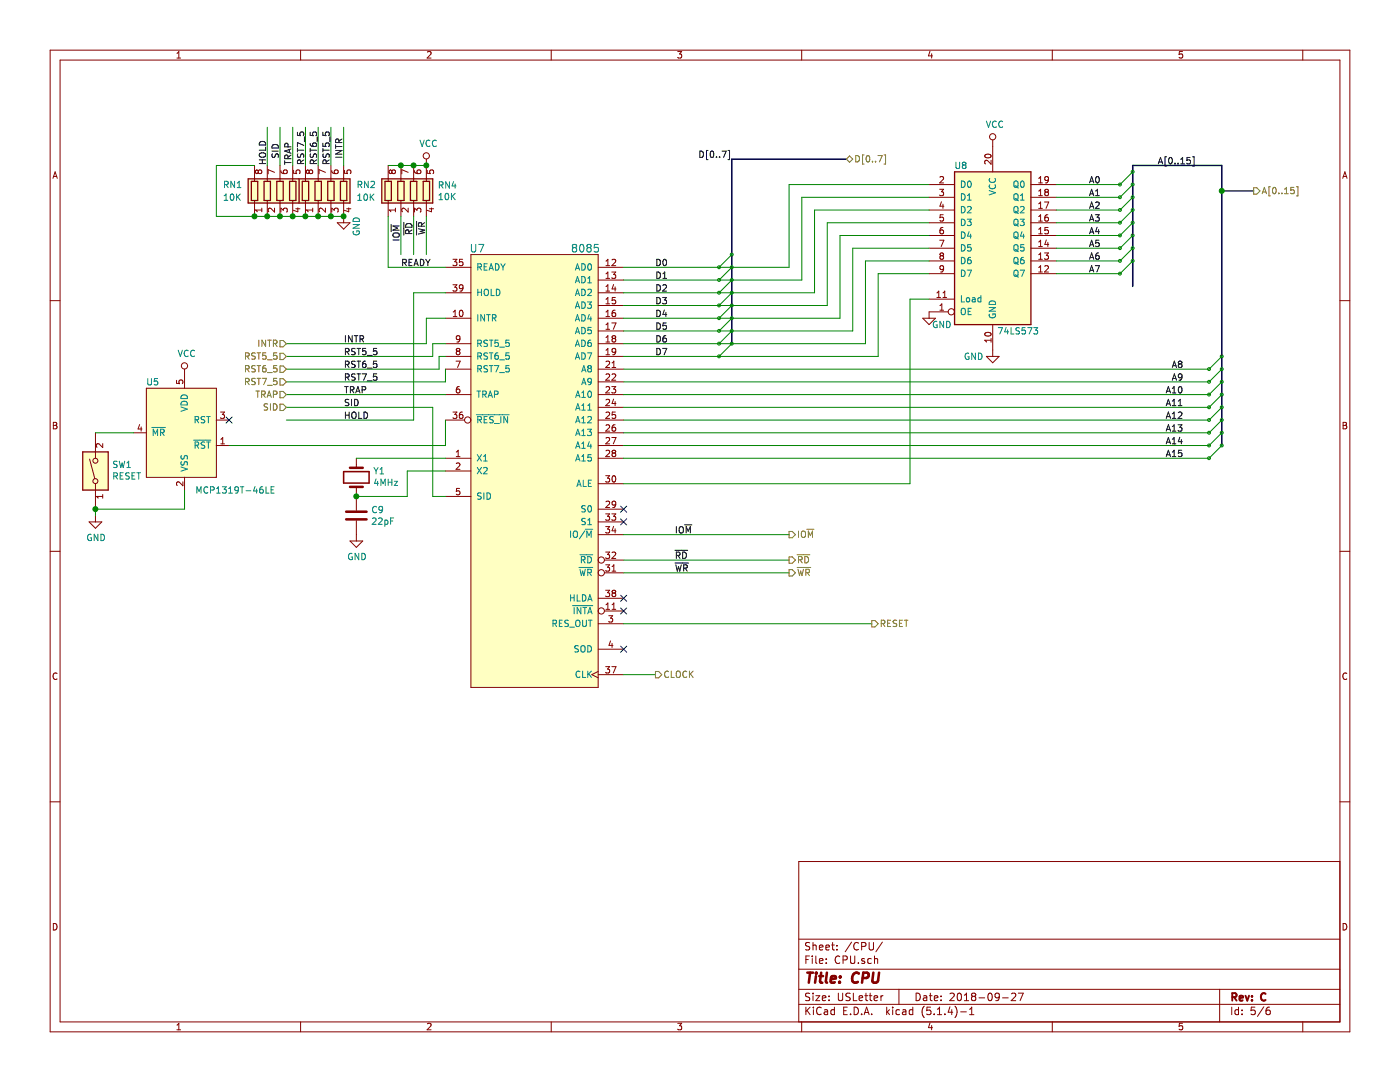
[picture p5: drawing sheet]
EESchema Schematic File Version 4
EELAYER 30 0
EELAYER END
$Descr USLetter 11000 8500
encoding utf-8
Sheet 5 6
Title "CPU"
Date "2018-09-27"
Rev "C"
Comp ""
Comment1 ""
Comment2 ""
Comment3 ""
Comment4 ""
$EndDescr
NoConn ~ 4900 4000
NoConn ~ 4900 4100
NoConn ~ 4900 5100
NoConn ~ 4900 4800
NoConn ~ 4900 4700
$Comp
L Switch:SW_DIP_x01 SW1
U 1 1
P 750 3700
F 0 "SW1" V 796 3570 50  0000 R CNN
F 1 "RESET" V 705 3570 50  0000 R CNN
F 2 "8085:Switch_Tactile_SMD_6x6mm_PTS645" H 750 3700 50  0001 C CNN
F 3 "" H 750 3700 50  0001 C CNN
	1    750  3700
	0    -1   -1   0   
$EndComp
$Comp
L power:GND #PWR017
U 1 1
P 750 4050
F 0 "#PWR017" H 750 3800 50  0001 C CNN
F 1 "GND" H 755 3877 50  0000 C CNN
F 2 "" H 750 4050 50  0001 C CNN
F 3 "" H 750 4050 50  0001 C CNN
	1    750  4050
	1    0    0    -1  
$EndComp
Wire Wire Line
	750  4050 750  4000
Connection ~ 750  4000
Wire Wire Line
	6300 2200 6300 1550
Wire Wire Line
	6300 1550 7300 1550
Wire Wire Line
	6400 2300 6400 1650
Wire Wire Line
	6400 1650 7300 1650
Wire Wire Line
	6500 2400 6500 1750
Wire Wire Line
	6500 1750 7300 1750
Wire Wire Line
	6600 2500 6600 1850
Wire Wire Line
	6600 1850 7300 1850
Wire Wire Line
	6700 2600 6700 1950
Wire Wire Line
	6700 1950 7300 1950
Wire Wire Line
	6800 2700 6800 2050
Wire Wire Line
	6800 2050 7300 2050
Wire Wire Line
	6900 2800 6900 2150
Wire Wire Line
	6900 2150 7300 2150
$Comp
L power:GND #PWR021
U 1 1
P 7300 2450
F 0 "#PWR021" H 7300 2200 50  0001 C CNN
F 1 "GND" H 7400 2350 50  0000 C CNN
F 2 "" H 7300 2450 50  0001 C CNN
F 3 "" H 7300 2450 50  0001 C CNN
	1    7300 2450
	1    0    0    -1  
$EndComp
Entry Wire Line
	8900 1350 8800 1450
Entry Wire Line
	8900 1450 8800 1550
Entry Wire Line
	8900 1550 8800 1650
Entry Wire Line
	8900 1650 8800 1750
Entry Wire Line
	8800 2150 8900 2050
Entry Wire Line
	8900 1750 8800 1850
Entry Wire Line
	8800 1950 8900 1850
Entry Wire Line
	8800 2050 8900 1950
Wire Wire Line
	8300 1450 8800 1450
Wire Wire Line
	8800 1550 8300 1550
Wire Wire Line
	8300 1650 8800 1650
Wire Wire Line
	8300 1750 8800 1750
Wire Wire Line
	8300 1850 8800 1850
Wire Wire Line
	8300 1950 8800 1950
Wire Wire Line
	8300 2050 8800 2050
Wire Wire Line
	8300 2150 8800 2150
Text Label 8650 1450 2    50   ~ 0
A0
Text Label 8650 1550 2    50   ~ 0
A1
Text Label 8650 1650 2    50   ~ 0
A2
Text Label 8650 1750 2    50   ~ 0
A3
Text Label 8650 1850 2    50   ~ 0
A4
Text Label 8650 1950 2    50   ~ 0
A5
Text Label 8650 2050 2    50   ~ 0
A6
Text Label 8650 2150 2    50   ~ 0
A7
Text Label 9400 1300 2    50   ~ 0
A[0..15]
Entry Wire Line
	9500 2900 9600 2800
Entry Wire Line
	9500 3000 9600 2900
Entry Wire Line
	9500 3100 9600 3000
Entry Wire Line
	9500 3200 9600 3100
Entry Wire Line
	9500 3300 9600 3200
Entry Wire Line
	9500 3400 9600 3300
Entry Wire Line
	9500 3500 9600 3400
Entry Wire Line
	9500 3600 9600 3500
Wire Bus Line
	8900 1300 9600 1300
Text Label 9300 2900 2    50   ~ 0
A8
Text Label 9300 3000 2    50   ~ 0
A9
Text Label 9300 3100 2    50   ~ 0
A10
Text Label 9300 3200 2    50   ~ 0
A11
Text Label 9300 3300 2    50   ~ 0
A12
Text Label 9300 3400 2    50   ~ 0
A13
Text Label 9300 3500 2    50   ~ 0
A14
Text Label 9300 3600 2    50   ~ 0
A15
Wire Wire Line
	7300 1450 6200 1450
Wire Wire Line
	6200 1450 6200 2100
Entry Wire Line
	5650 2800 5750 2700
Entry Wire Line
	5650 2700 5750 2600
Entry Wire Line
	5650 2600 5750 2500
Entry Wire Line
	5650 2500 5750 2400
Entry Wire Line
	5650 2400 5750 2300
Entry Wire Line
	5650 2300 5750 2200
Entry Wire Line
	5650 2200 5750 2100
Entry Wire Line
	5650 2100 5750 2000
Wire Bus Line
	5750 1250 6650 1250
Text Label 5750 1250 2    50   ~ 0
D[0..7]
Text Label 5250 2100 2    50   ~ 0
D0
Text Label 5250 2200 2    50   ~ 0
D1
Text Label 5250 2300 2    50   ~ 0
D2
Text Label 5250 2400 2    50   ~ 0
D3
Text Label 5250 2500 2    50   ~ 0
D4
Text Label 5250 2600 2    50   ~ 0
D5
Text Label 5250 2700 2    50   ~ 0
D6
Text Label 5250 2800 2    50   ~ 0
D7
Wire Bus Line
	9600 1500 9850 1500
Text HLabel 9850 1500 2    50   Output ~ 0
A[0..15]
Text HLabel 6650 1250 2    50   BiDi ~ 0
D[0..7]
Wire Wire Line
	4900 2900 9500 2900
Wire Wire Line
	4900 3100 9500 3100
Wire Wire Line
	4900 3200 9500 3200
Wire Wire Line
	4900 3300 9500 3300
Wire Wire Line
	4900 3000 9500 3000
Wire Wire Line
	4900 3800 7150 3800
Text HLabel 6200 4400 2    50   Output ~ 0
~RD
Text HLabel 6200 4500 2    50   Output ~ 0
~WR
$Comp
L 8085:8085 U7
U 1 1
P 4200 3700
F 0 "U7" H 3750 5450 60  0000 C CNN
F 1 "8085" H 4600 5450 60  0000 C CNN
F 2 "Package_DIP:DIP-40_W15.24mm_Socket" H 4200 5532 60  0001 C CNN
F 3 "" H 4200 3750 60  0000 C CNN
	1    4200 3700
	1    0    0    -1  
$EndComp
$Comp
L Device:Crystal Y1
U 1 1
P 2800 3750
F 0 "Y1" V 2846 3619 50  0000 R CNN
F 1 "4MHz" V 2755 3619 50  0000 R CNN
F 2 "Crystal:Crystal_HC49-U_Vertical" H 2800 3750 50  0001 C CNN
F 3 "~" H 2800 3750 50  0001 C CNN
	1    2800 3750
	0    -1   -1   0   
$EndComp
Wire Wire Line
	3500 3600 2800 3600
Wire Wire Line
	2800 3900 3200 3900
Wire Wire Line
	3200 3900 3200 3700
Wire Wire Line
	3200 3700 3500 3700
$Comp
L power:GND #PWR019
U 1 1
P 2800 4200
F 0 "#PWR019" H 2800 3950 50  0001 C CNN
F 1 "GND" H 2805 4027 50  0000 C CNN
F 2 "" H 2800 4200 50  0001 C CNN
F 3 "" H 2800 4200 50  0001 C CNN
	1    2800 4200
	1    0    0    -1  
$EndComp
$Comp
L Device:C C9
U 1 1
P 2800 4050
F 0 "C9" H 2915 4096 50  0000 L CNN
F 1 "22pF" H 2915 4005 50  0000 L CNN
F 2 "Capacitor_THT:C_Disc_D3.0mm_W1.6mm_P2.50mm" H 2838 3900 50  0001 C CNN
F 3 "~" H 2800 4050 50  0001 C CNN
	1    2800 4050
	1    0    0    -1  
$EndComp
Connection ~ 2800 3900
Wire Wire Line
	3500 3100 2250 3100
Wire Wire Line
	2250 3000 3500 3000
Wire Wire Line
	3500 3000 3500 2900
Wire Wire Line
	2250 2900 3450 2900
Wire Wire Line
	3450 2900 3450 2800
Wire Wire Line
	3450 2800 3500 2800
Wire Wire Line
	2250 2800 3400 2800
Wire Wire Line
	3400 2800 3400 2700
Wire Wire Line
	3400 2700 3500 2700
Wire Wire Line
	3350 2700 3350 2500
Wire Wire Line
	3350 2500 3500 2500
Text Label 5300 4400 0    50   ~ 0
~RD
Text Label 5300 4500 0    50   ~ 0
~WR
Wire Wire Line
	4900 4200 6200 4200
$Comp
L power:VCC #PWR020
U 1 1
P 3350 1300
F 0 "#PWR020" H 3350 1150 50  0001 C CNN
F 1 "VCC" H 3367 1473 50  0000 C CNN
F 2 "" H 3350 1300 50  0001 C CNN
F 3 "" H 3350 1300 50  0001 C CNN
	1    3350 1300
	1    0    0    -1  
$EndComp
Wire Wire Line
	3150 1700 3150 2000
Wire Wire Line
	3350 1700 3350 2000
Text Label 5300 4200 0    50   ~ 0
IO~M
Text Label 3150 1900 1    50   ~ 0
IO~M
Text Label 3250 1850 1    50   ~ 0
~RD
Text Label 3350 1850 1    50   ~ 0
~WR
$Comp
L power:GND #PWR018
U 1 1
P 2700 1700
F 0 "#PWR018" H 2700 1450 50  0001 C CNN
F 1 "GND" V 2800 1700 50  0000 R CNN
F 2 "" H 2700 1700 50  0001 C CNN
F 3 "" H 2700 1700 50  0001 C CNN
	1    2700 1700
	1    0    0    -1  
$EndComp
Wire Wire Line
	3350 2700 2250 2700
Wire Wire Line
	3500 2300 3250 2300
Wire Wire Line
	3250 2300 3250 3300
$Comp
L 74xx:74LS573 U8
U 1 1
P 7800 1950
F 0 "U8" H 7550 2600 50  0000 C CNN
F 1 "74LS573" H 8000 1300 50  0000 C CNN
F 2 "Package_DIP:DIP-20_W7.62mm" H 7800 1950 50  0001 C CNN
F 3 "74xx/74hc573.pdf" H 7800 1950 50  0001 C CNN
	1    7800 1950
	1    0    0    -1  
$EndComp
$Comp
L power:VCC #PWR022
U 1 1
P 7800 1150
F 0 "#PWR022" H 7800 1000 50  0001 C CNN
F 1 "VCC" H 7817 1323 50  0000 C CNN
F 2 "" H 7800 1150 50  0001 C CNN
F 3 "" H 7800 1150 50  0001 C CNN
	1    7800 1150
	1    0    0    -1  
$EndComp
$Comp
L power:GND #PWR023
U 1 1
P 7800 2750
F 0 "#PWR023" H 7800 2500 50  0001 C CNN
F 1 "GND" H 7650 2700 50  0000 C CNN
F 2 "" H 7800 2750 50  0001 C CNN
F 3 "" H 7800 2750 50  0001 C CNN
	1    7800 2750
	1    0    0    -1  
$EndComp
Wire Wire Line
	7150 2350 7150 3800
Wire Wire Line
	7150 2350 7300 2350
Wire Wire Line
	3500 3500 3500 3300
Wire Wire Line
	3250 3300 2250 3300
Wire Wire Line
	2250 3200 3400 3200
Wire Wire Line
	3400 3200 3400 3900
Wire Wire Line
	3400 3900 3500 3900
Text HLabel 5150 5300 2    50   Output ~ 0
CLOCK
Wire Wire Line
	4900 5300 5150 5300
Wire Wire Line
	2700 1300 2700 1000
Wire Wire Line
	2600 1000 2600 1300
Wire Wire Line
	2500 1000 2500 1300
Wire Wire Line
	2400 1000 2400 1300
Wire Wire Line
	2300 1000 2300 1300
Wire Wire Line
	2200 1000 2200 1300
Wire Wire Line
	2100 1000 2100 1300
Text Label 2700 2700 0    50   ~ 0
INTR
Text Label 2700 2800 0    50   ~ 0
RST5_5
Text Label 2700 2900 0    50   ~ 0
RST6_5
Text Label 2700 3000 0    50   ~ 0
RST7_5
Text Label 2700 3100 0    50   ~ 0
TRAP
Text Label 2700 3200 0    50   ~ 0
SID
Text Label 2700 3300 0    50   ~ 0
HOLD
Text HLabel 2250 3100 0    50   Input ~ 0
TRAP
Text Label 2100 1300 1    50   ~ 0
HOLD
Text Label 2200 1250 1    50   ~ 0
SID
Text Label 2300 1300 1    50   ~ 0
TRAP
Text Label 2400 1300 1    50   ~ 0
RST7_5
Text Label 2500 1300 1    50   ~ 0
RST6_5
Text Label 2600 1300 1    50   ~ 0
RST5_5
Text Label 2700 1250 1    50   ~ 0
INTR
Wire Wire Line
	4900 3600 9500 3600
Wire Wire Line
	4900 3500 9500 3500
Wire Wire Line
	4900 3400 9500 3400
Wire Wire Line
	4900 4400 6200 4400
Wire Wire Line
	4900 4500 6200 4500
Text HLabel 6200 4200 2    50   Output ~ 0
IO~M
Text HLabel 2250 2700 0    50   Input ~ 0
INTR
Text HLabel 2250 2800 0    50   Input ~ 0
RST5_5
Text HLabel 2250 2900 0    50   Input ~ 0
RST6_5
Text HLabel 2250 3000 0    50   Input ~ 0
RST7_5
Wire Bus Line
	9600 1500 9600 1300
Connection ~ 9600 1500
$Comp
L Device:R_Pack04 RN1
U 1 1
P 2200 1500
F 0 "RN1" H 1750 1550 50  0000 L CNN
F 1 "10K" H 1750 1450 50  0000 L CNN
F 2 "Resistor_SMD:R_Array_Convex_4x1206" V 2475 1500 50  0001 C CNN
F 3 "~" H 2200 1500 50  0001 C CNN
	1    2200 1500
	1    0    0    -1  
$EndComp
$Comp
L Device:R_Pack04 RN2
U 1 1
P 2600 1500
F 0 "RN2" H 2800 1550 50  0000 L CNN
F 1 "10K" H 2800 1450 50  0000 L CNN
F 2 "Resistor_SMD:R_Array_Convex_4x1206" V 2875 1500 50  0001 C CNN
F 3 "~" H 2600 1500 50  0001 C CNN
	1    2600 1500
	1    0    0    -1  
$EndComp
$Comp
L Device:R_Pack04 RN4
U 1 1
P 3250 1500
F 0 "RN4" H 3438 1546 50  0000 L CNN
F 1 "10K" H 3438 1455 50  0000 L CNN
F 2 "Resistor_SMD:R_Array_Convex_4x1206" V 3525 1500 50  0001 C CNN
F 3 "~" H 3250 1500 50  0001 C CNN
	1    3250 1500
	1    0    0    -1  
$EndComp
Wire Wire Line
	3050 1300 3150 1300
Connection ~ 3350 1300
Connection ~ 3150 1300
Wire Wire Line
	3150 1300 3250 1300
Connection ~ 3250 1300
Wire Wire Line
	3250 1300 3350 1300
Wire Wire Line
	2000 1700 2100 1700
Wire Wire Line
	2100 1700 2200 1700
Connection ~ 2100 1700
Wire Wire Line
	2200 1700 2300 1700
Connection ~ 2200 1700
Wire Wire Line
	2300 1700 2400 1700
Connection ~ 2300 1700
Wire Wire Line
	2400 1700 2500 1700
Connection ~ 2400 1700
Wire Wire Line
	2500 1700 2600 1700
Connection ~ 2500 1700
Wire Wire Line
	2600 1700 2700 1700
Connection ~ 2600 1700
Connection ~ 2700 1700
Wire Wire Line
	2000 1300 1700 1300
Wire Wire Line
	1700 1300 1700 1700
Wire Wire Line
	1700 1700 2000 1700
Connection ~ 2000 1700
Wire Wire Line
	3050 2100 3050 1700
Text Label 3150 2100 0    50   ~ 0
READY
Wire Wire Line
	3050 2100 3500 2100
Wire Wire Line
	3250 1700 3250 2000
Text HLabel 2250 3200 0    50   Input ~ 0
SID
Text HLabel 6850 4900 2    50   Output ~ 0
RESET
Wire Wire Line
	4900 4900 6850 4900
Wire Bus Line
	5750 1250 5750 2700
$Comp
L 8085:MCP1319 U5
U 1 1
P 1450 3400
F 0 "U5" H 1200 3800 50  0000 C CNN
F 1 "MCP1319T-46LE" H 1850 2950 50  0000 C CNN
F 2 "Package_TO_SOT_SMD:SOT-23-5_HandSoldering" H 1500 3400 50  0001 C CNN
F 3 "" H 1500 3400 50  0001 C CNN
	1    1450 3400
	1    0    0    -1  
$EndComp
Wire Wire Line
	3500 3500 1800 3500
NoConn ~ 1800 3300
Wire Wire Line
	1450 4000 1450 3850
Wire Wire Line
	750  4000 1450 4000
Wire Wire Line
	750  3400 1050 3400
$Comp
L power:VCC #PWR01
U 1 1
P 1450 2950
F 0 "#PWR01" H 1450 2800 50  0001 C CNN
F 1 "VCC" H 1467 3123 50  0000 C CNN
F 2 "" H 1450 2950 50  0001 C CNN
F 3 "" H 1450 2950 50  0001 C CNN
	1    1450 2950
	1    0    0    -1  
$EndComp
Wire Wire Line
	4900 2800 6900 2800
Wire Wire Line
	4900 2700 6800 2700
Wire Wire Line
	4900 2600 6700 2600
Wire Wire Line
	4900 2500 6600 2500
Wire Wire Line
	4900 2400 6500 2400
Wire Wire Line
	4900 2300 6400 2300
Wire Wire Line
	4900 2200 6300 2200
Wire Wire Line
	4900 2100 6200 2100
Wire Bus Line
	9600 1500 9600 3500
Wire Bus Line
	8900 1300 8900 2250
$EndSCHEMATC
